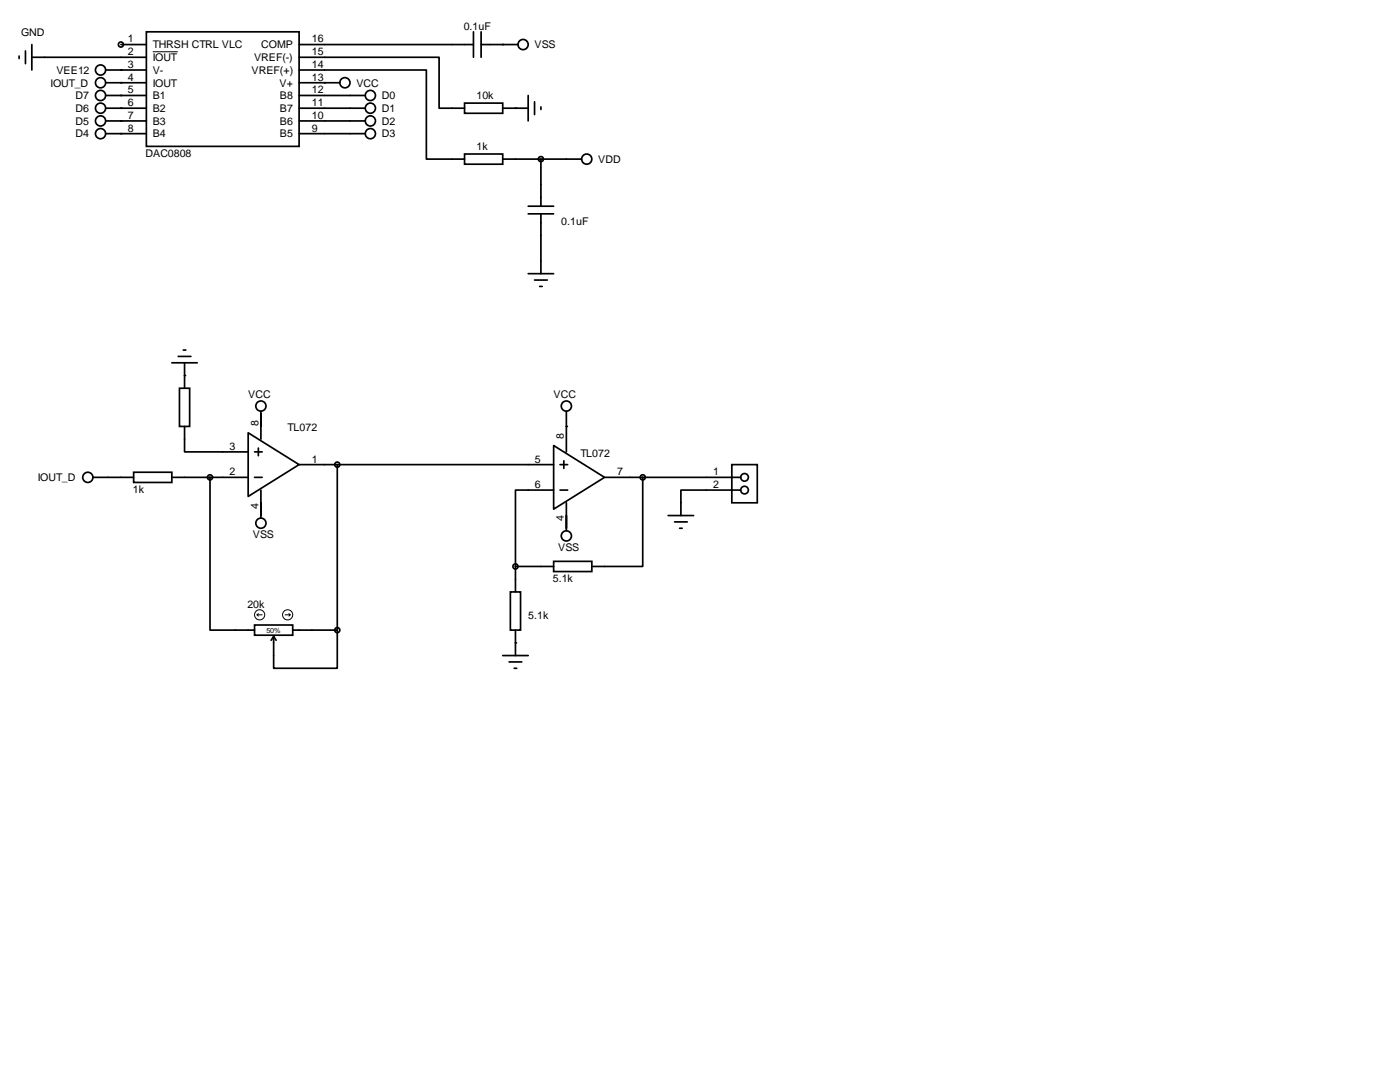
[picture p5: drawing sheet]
<svg xmlns="http://www.w3.org/2000/svg" width="279mm" height="216mm" viewBox="0 0 279 216" stroke-linecap="round" stroke-linejoin="round" font-family="sans-serif">
<g fill="#000">
<circle cx="24.1" cy="16.5" r=".17"/>
<circle cx="24.1" cy="14" r=".17"/>
<circle cx="24.1" cy="19.1" r=".17"/>
<circle cx="64.8" cy="16.5" r=".17"/>
<circle cx="100.3" cy="8.9" r=".17"/>
<circle cx="24.1" cy="24.1" r=".17"/>
<circle cx="24.1" cy="26.7" r=".17"/>
<circle cx="24.1" cy="21.6" r=".17"/>
<circle cx="102.9" cy="21.6" r=".17"/>
<circle cx="36.8" cy="74.9" r=".17"/>
<circle cx="113" cy="85.1" r=".17"/>
<circle cx="102.9" cy="128.3" r=".17"/>
</g>
<g fill="none" stroke="#000" stroke-width=".34">
<path d="M3.8 11.2v.5M5.1 10.2v2.5M6.3 11.4h22.9M6.3 8.9v5.1M21.1 19h8.1M21.1 14h8.1M21.1 16.5h8.1M24.1 8.9h5.1M29.2 6.3h30.5v22.9h-30.5zM59.7 14h25.4v17.8h7.6M59.7 11.4h27.9v10.2h5.1M59.7 19h13.2"/>
<path d="M59.7 8.9h34.8M59.7 16.5h8.1M94.5 6.3v5.1M96 8.9h7.4M96 6.3v5.1M105.4 19v5.1M21.1 26.7h8.1M21.1 24.1h8.1M21.1 21.6h8.1M59.7 26.7h13.2M59.7 24.1h13.2M59.7 21.6h13.2"/>
<path d="M92.7 30.7h7.6v2.1h-7.6zM92.7 20.6h7.6v2h-7.6zM100.3 21.6h5.1M100.3 31.8h15.8M106.7 20.3v2.6M107.9 21.3v.5M107.9 31.8v9.3M105.4 42.7h5.1M105.4 41.1h5.1M105.4 54.6h5.1M106.7 55.9h2.5M107.7 57.2h.5"/>
<path d="M107.9 42.7v11.9M34.3 72.4h5.1M35.6 71.1h2.5M35.8 77.5h2v7.6h-2zM36.6 69.8h.5M36.8 72.4v5.1M18.5 95.2h8.2M26.7 94.2h7.6v2.1h-7.6zM34.3 95.2h15.2M36.8 85.1v5.1h12.7M41.9 95.2v30.5h8.9M49.5 86.4l10.2 6.3-10.2 6.4z"/>
<path d="M50.8 95.2h1.5M50.8 90.2h1.5M51.6 89.4v1.5M52.1 82v5.6M52.1 97.8v5.6M59.7 92.7h50.8M67.3 92.7v33M110.5 88.9l10.1 6.3-10.1 6.4zM110.5 97.8h-7.6v15.2M111.8 92.7h1.5M111.8 97.8h1.5M112.5 91.9v1.6"/>
<path d="M113 82v8.2M120.6 95.2h27.2M128.3 95.2v17.8h-10.2M146 92.7h5.1v7.6h-5.1zM147.8 97.8h-11.9v5.1M101.9 118.1h2v7.6h-2zM102.9 113h7.6M102.9 113v5.1M110.5 112h7.6v2h-7.6zM113 100.3v5.6M133.3 102.9h5.1M134.6 104.1h2.6"/>
<path d="M135.6 105.4h.5M50.8 124.7h7.6v2h-7.6zM54.6 127l-.5 .8M54.6 127l.5 .8M58.4 125.7h8.9M67.3 125.7v7.6h-12.7v-6.3M100.3 130.8h5.1M101.6 132.1h2.5M102.6 133.3h.5M102.9 125.7v5.1"/>
<circle cx="20.1" cy="19" r="1.02"/>
<circle cx="20.1" cy="14" r="1.02"/>
<circle cx="20.1" cy="16.5" r="1.02"/>
<circle cx="24.1" cy="8.9" r=".51"/>
<circle cx="68.8" cy="16.5" r="1.02"/>
<circle cx="73.9" cy="19" r="1.02"/>
<circle cx="104.4" cy="8.9" r="1.02"/>
<circle cx="20.1" cy="26.7" r="1.02"/>
<circle cx="20.1" cy="21.6" r="1.02"/>
<circle cx="20.1" cy="24.1" r="1.02"/>
<circle cx="73.9" cy="26.7" r="1.02"/>
<circle cx="73.9" cy="21.6" r="1.02"/>
<circle cx="73.9" cy="24.1" r="1.02"/>
<circle cx="107.9" cy="31.8" r=".51"/>
<circle cx="117.1" cy="31.7" r="1.02"/>
<circle cx="17.5" cy="95.2" r="1.02"/>
<circle cx="41.9" cy="95.3" r=".51"/>
<circle cx="52.1" cy="81" r="1.02"/>
<circle cx="67.3" cy="92.7" r=".51"/>
<circle cx="113" cy="81" r="1.02"/>
<circle cx="128.3" cy="95.3" r=".51"/>
<circle cx="148.6" cy="95.2" r=".76"/>
<circle cx="148.6" cy="97.8" r=".76"/>
<circle cx="52.1" cy="104.4" r="1.02"/>
<circle cx="102.9" cy="113" r=".51"/>
<circle cx="113" cy="106.9" r="1.02"/>
<circle cx="67.3" cy="125.7" r=".51"/>
</g>
<g fill="none" stroke="#000" stroke-width=".2">
<path d="M30.5 10.3h5M51.3 122.7h1M51.3 122.7l.3 .2M51.6 122.4l-.3 .3M56.9 122.7h1M57.7 122.4l.2 .3M57.9 122.7l-.2 .2"/>
<circle cx="51.8" cy="122.7" r="1.02"/>
<circle cx="57.4" cy="122.7" r="1.02"/>
</g>
<g font-size="2.1">
<text x="4.2" y="7.1">GND</text>
<text x="25.5" y="8.5">1</text>
<text x="25.5" y="11">2</text>
<text x="30.5" y="9.7">THRSH CTRL VLC</text>
<text x="52.2" y="9.7">COMP</text>
<text x="62.2" y="11">15</text>
<text x="62.2" y="8.5">16</text>
<text x="92.5" y="6">0.1uF</text>
<text x="106.7" y="9.7">VSS</text>
<text x="10.1" y="17.3">IOUT_D</text>
<text x="11.3" y="14.7">VEE12</text>
<text x="25.5" y="13.5">3</text>
<text x="25.5" y="16.1">4</text>
<text x="30.5" y="14.7">V-</text>
<text x="30.5" y="12.2">IOUT</text>
<text x="30.5" y="17.3">IOUT</text>
<text x="50.2" y="14.7">VREF(+)</text>
<text x="50.7" y="12.2">VREF(-)</text>
<text x="55.8" y="17.3">V+</text>
<text x="62.2" y="13.5">14</text>
<text x="62.2" y="16.1">13</text>
<text x="71.1" y="17.3">VCC</text>
<text x="15.1" y="19.8">D7</text>
<text x="15.1" y="22.4">D6</text>
<text x="25.5" y="21.2">6</text>
<text x="25.5" y="18.6">5</text>
<text x="25.5" y="23.7">7</text>
<text x="30.5" y="22.4">B2</text>
<text x="30.5" y="19.8">B1</text>
<text x="55.9" y="22.4">B7</text>
<text x="55.9" y="19.8">B8</text>
<text x="62.2" y="23.7">10</text>
<text x="62.2" y="21.2">11</text>
<text x="62.2" y="18.6">12</text>
<text x="76.2" y="22.4">D1</text>
<text x="76.2" y="19.8">D0</text>
<text x="95.1" y="19.7">10k</text>
<text x="15.1" y="24.9">D5</text>
<text x="15.1" y="27.4">D4</text>
<text x="25.5" y="26.2">8</text>
<text x="30.5" y="24.9">B3</text>
<text x="30.5" y="27.4">B4</text>
<text x="55.9" y="27.4">B5</text>
<text x="55.9" y="24.9">B6</text>
<text x="62.2" y="26.2">9</text>
<text x="76.2" y="27.4">D3</text>
<text x="76.2" y="24.9">D2</text>
<text x="95.1" y="29.9">1k</text>
<text x="29" y="31.4">DAC0808</text>
<text x="119.4" y="32.5">VDD</text>
<text x="112" y="45">0.1uF</text>
<text x="49.5" y="79.5">VCC</text>
<text x="110.5" y="79.5">VCC</text>
<text x="45.8" y="89.7">3</text>
<text x="51.6" y="85.1" transform="rotate(-90 51.6 85.1)">8</text>
<text x="57.4" y="86">TL072</text>
<text x="112.5" y="87.6" transform="rotate(-90 112.5 87.6)">8</text>
<text x="45.8" y="94.8">2</text>
<text x="62.2" y="92.3">1</text>
<text x="106.8" y="92.3">5</text>
<text x="115.8" y="91.1">TL072</text>
<text x="123.2" y="94.8">7</text>
<text x="142.3" y="94.8">1</text>
<text x="7.5" y="96">IOUT_D</text>
<text x="26.5" y="98.4">1k</text>
<text x="51.6" y="101.5" transform="rotate(-90 51.6 101.5)">4</text>
<text x="106.8" y="97.4">6</text>
<text x="142.3" y="97.4">2</text>
<text x="50.5" y="107.4">VSS</text>
<text x="112.5" y="104.1" transform="rotate(-90 112.5 104.1)">4</text>
<text x="111.4" y="110">VSS</text>
<text x="110.3" y="116.2">5.1k</text>
<text x="49.4" y="121.3">20k</text>
<text x="105.4" y="123.6">5.1k</text>
</g>
<text font-size="1.4" x="53.2" y="126.2">50%</text>
</svg>
